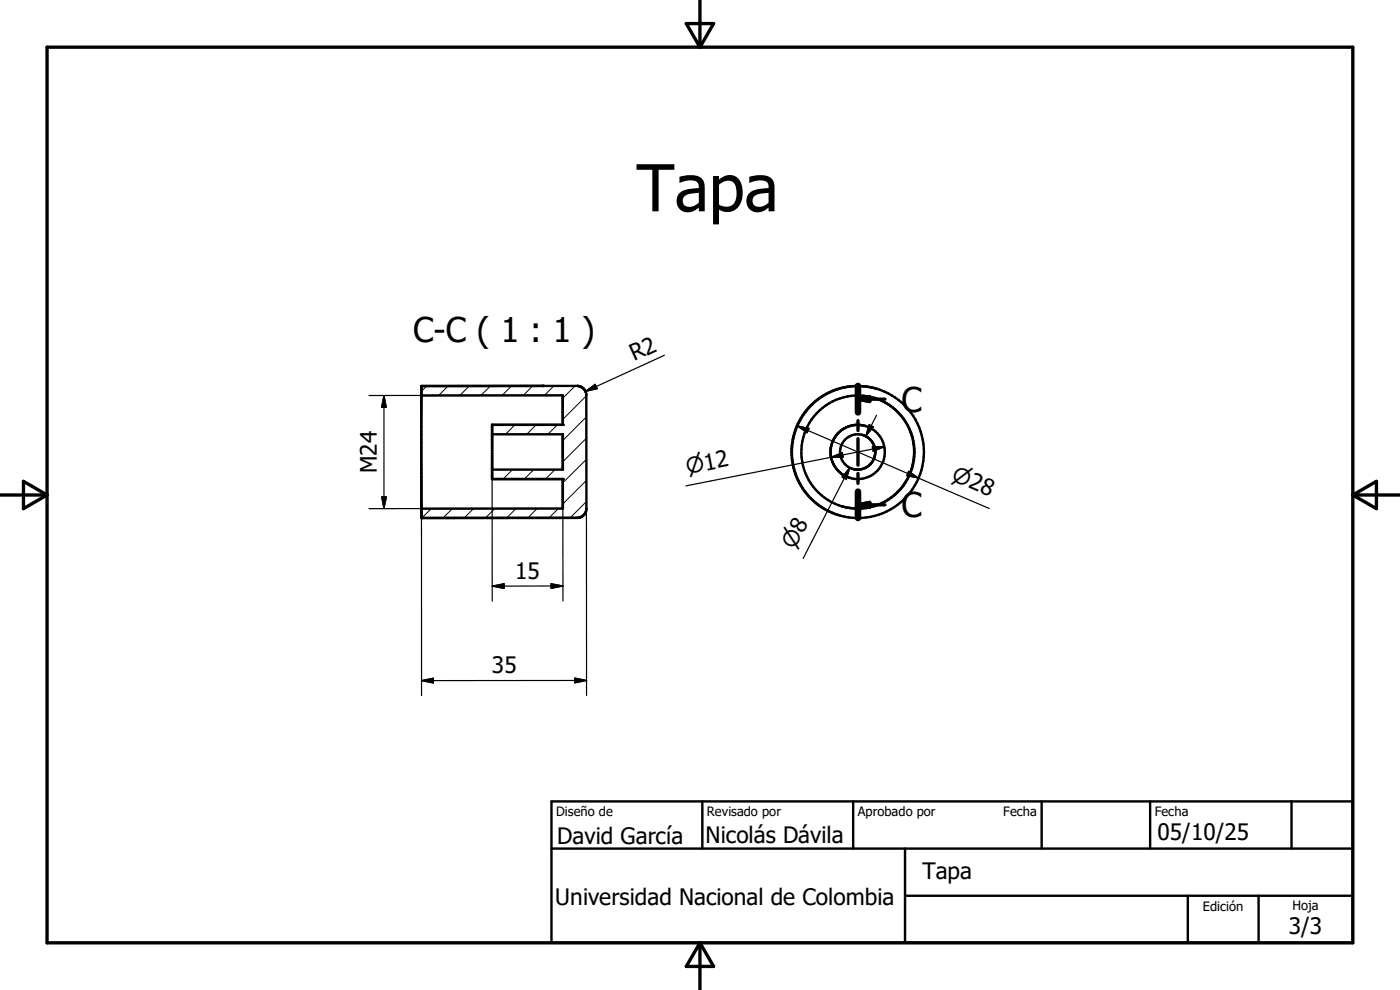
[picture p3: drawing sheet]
<svg xmlns="http://www.w3.org/2000/svg" width="297mm" height="210mm" viewBox="0 0 297 210" stroke-linecap="round" stroke-linejoin="round" font-family="sans-serif">
<g fill="none" stroke="#000" stroke-width=".21">
<path d="M90.6 81.9l-1.2 1.1M95 81.9l-2 2M99.5 81.9l-2 2M104 81.9l-2 2M104.8 90.1l-.4 .4M108.5 81.9l-2 2M108.7 99.6l-2 2M109.2 90.1l-2 2M113 81.9l-2 2M113.2 99.6l-2 2M113.7 90.1l-2 2M117.5 81.9l-2 2"/>
<path d="M117.7 99.6l-2 2M118.2 90.1l-2 2M122 81.9l-2.6 2.6M124.4 88.4l-5 5.1M124.4 84l-5 5M124.4 97.4l-5 5M124.4 92.9l-5 5M91.5 107.9l-2 2M96 107.9l-2 2M100.5 107.9l-2 2M105 107.9l-2 2M109.5 107.9l-2 2"/>
<path d="M113.9 107.9l-1.9 2M118.4 107.9l-1.9 2M124.4 106.4l-3.4 3.5M124.4 101.9l-5 5"/>
</g>
<g fill="none" stroke="#000" stroke-width=".51">
<path d="M89.4 98v.8M89.4 83.9h30v6.2h-15v11.5h15v6.3h-30M89.4 87.3v.6M89.4 83.8v.5M104.4 92.1h15v7.5h-15M119.4 97v.4M119.4 92.6v.3M122.5 81.9l.6 .1M123.1 82l.2 .1M123.1 82l-.5-.1h-33.2v26.9M123.1 82l.5 .3M123.4 82.1l.2 .2"/>
<path d="M123.6 82.3l.6 .7M123.6 82.3l.6 .6M124.2 83l.2 .7v24.2l-.2 .9M176.8 98.4l1 1.4 .9 .8M178.3 91.5a5.8 5.8 0 0 0-.5 8.4M180.9 99.5a3.8 3.8 0 0 0 4.7-4.3 3.8 3.8 0 0 0-5.9-2.4 3.8 3.8 0 0 0 .5 6.4l1.3 .4 1.4-.1M181.4 90.1a5.7 5.7 0 0 0-4.8 7.8M181.9 90.1a5.8 5.8 0 0 1 5.7 7.2 5.8 5.8 0 0 1-8.4 3.6M182.6 90.2h-1.9l-1.1 .4-1 .6M183 90.2l.6 .2M183 92.3a3.8 3.8 0 0 1 2.7 3.5 3.8 3.8 0 0 1-2.5 3.6M185.4 84.4a12 12 0 0 1 5.5 19.6 12 12 0 0 1-20.1-3.8 12 12 0 0 1 12.4-16.3l1.7 .3 1.6 .6"/>
<path d="M186 82.5a14 14 0 0 0-17.5 9.3 14 14 0 0 0 9.5 17.5M187 85a12 12 0 0 1 6.1 15.1 12 12 0 0 1-14.6 7.3M89.4 101.2v.9M89.4 106.5v3.4h33M119.4 105.9v.5M123 109.8l-.6 .1M124.2 108.8l-.6 .7-.6 .3M124.2 108.8l-.7 .7-.5 .3M124.3 108.5l-.1 .3M178.2 100.2l1 .7 1.1 .5M117 170h170v30h-170zM149 170v10"/>
<path d="M181 170v10M221 170v10M244 170v10M274 170v10M117 180h170M192 190h95M192 180v20M252 190v10M267 190v10"/>
<circle cx="182" cy="95.9" r="14"/>
</g>
<g fill="#000">
<circle cx="119.4" cy="90.1" r=".25"/>
<circle cx="89.4" cy="109.9" r=".25"/>
<circle cx="119.4" cy="101.6" r=".25"/>
</g>
<g fill="none" stroke="#000" stroke-width=".71">
<path d="M10 10h277v190h-277zM145.6 5h5.8l-2.9 5zM148.5 0v10M182 81.9v5.6M182 89.2v2.1M182 93.1v5.6M182 84.7l2.5-.5v1zM182 84.7h5.7M0 105h10M5 102.1l5 2.9-5 2.9zM182 100.4v2.1M182 104.3v5.6"/>
<path d="M182 107.1h5.7M182 107.1l2.5-.5v1zM287 105h10M287 105l5-2.9v5.8zM148.5 200v10M148.5 200l2.9 5h-5.8z"/>
</g>
<path d="M182 81.9v5.6M182 104.3v5.6" fill="none" stroke="#000" stroke-width="1.4"/>
<path d="M182 84.7l2.5-.5v1zM182 107.1l2.5-.5v1z" fill="#000" stroke="#000" stroke-width=".71"/>
<g fill="none" stroke="#000" stroke-width=".25">
<path d="M140.9 75.4l-16.7 7.6M81.5 83.9v24M81.5 83.9l.4 2.5h-.9zM89.4 95.9v51.7M104.4 95.9v31.6M119.4 83.9h-41.1M124.2 83l2.1-1.5 .4 1zM169.1 90.4l25.8 11M169.1 90.4l2.5 .5-.3 .9zM176.3 97l2.4-1 .2 1zM176.3 97l-30.8 6.1M180.3 99.2l-9.9 19.3"/>
<path d="M180.3 99.2l-.7 2.5-.9-.5zM184.4 90.1l.9 .5-1.6 1.9zM185.1 94.8h2.5l-2.4 .9zM186 88.1l-2.3 4.4M187.6 94.8l-11.3 2.2M192.8 100l2.1 1.4-2.5-.5zM78.3 107.9h41.1v19.6M81 105.4h1l-.5 2.5zM124.4 107.9v39.6M194.9 101.4l15 6.5M104.4 124.3l2.5-.5v1zM116.9 123.8l2.5 .5-2.5 .5z"/>
<path d="M119.4 124.3h-15M89.4 144.4l2.6-.5v1zM121.9 143.8l2.5 .6-2.5 .5zM124.4 144.4h-35"/>
</g>
<g fill="#000" stroke="#000" stroke-width=".25">
<path d="M81.5 83.9l.4 2.5h-.9zM124.2 83l2.1-1.5 .4 1zM169.1 90.4l2.5 .5-.3 .9zM176.3 97l2.4-1 .2 1zM184.4 90.1l.9 .5-1.6 1.9zM185.1 94.8h2.5l-2.4 .9zM81 105.4h1l-.5 2.5zM180.3 99.2l-.7 2.5-.9-.5zM192.8 100l2.1 1.4-2.5-.5zM104.4 124.3l2.5-.5v1zM116.9 123.8l2.5 .5-2.5 .5zM89.4 144.4l2.6-.5v1z"/>
<path d="M121.9 143.8l2.5 .6-2.5 .5z"/>
</g>
<text font-size="13.7" x="135" y="44.8">Tapa</text>
<g font-size="7.2">
<text x="87.6" y="72.6">C-C ( 1 : 1 )</text>
<text x="191.3" y="87.4">C</text>
<text x="191.3" y="109.8">C</text>
</g>
<g font-size="4.8">
<text x="134.5" y="76.7" transform="rotate(-25 134.5 76.7)">R2</text>
<text x="80" y="100.4" transform="rotate(-90 80 100.4)">M24</text>
<text x="109.3" y="122.7">15</text>
<text x="104.3" y="142.7">35</text>
<text x="118.2" y="179">David García</text>
<text x="149.6" y="178.9">Nicolás Dávila</text>
<text x="245.6" y="178.2">05/10/25</text>
<text x="195.7" y="186.4">Tapa</text>
<text x="117.8" y="192">Universidad Nacional de Colombia</text>
<text x="273.4" y="198.1">3/3</text>
</g>
<g font-size="4.6">
<text x="145.8" y="100.6" transform="rotate(-11 145.8 100.6)">n12</text>
<text x="201.7" y="101.8" transform="rotate(23 201.7 101.8)">n28</text>
<text x="168.6" y="116.7" transform="rotate(-63 168.6 116.7)">n8</text>
</g>
<g font-size="2.7">
<text x="118" y="173.2">Diseño de</text>
<text x="150" y="173.1">Revisado por</text>
<text x="182" y="173.1">Aprobado por</text>
<text x="212.9" y="173.1">Fecha</text>
<text x="245" y="173.1">Fecha</text>
<text x="255.2" y="193.3">Edición</text>
<text x="274.2" y="193">Hoja</text>
</g>
</svg>
